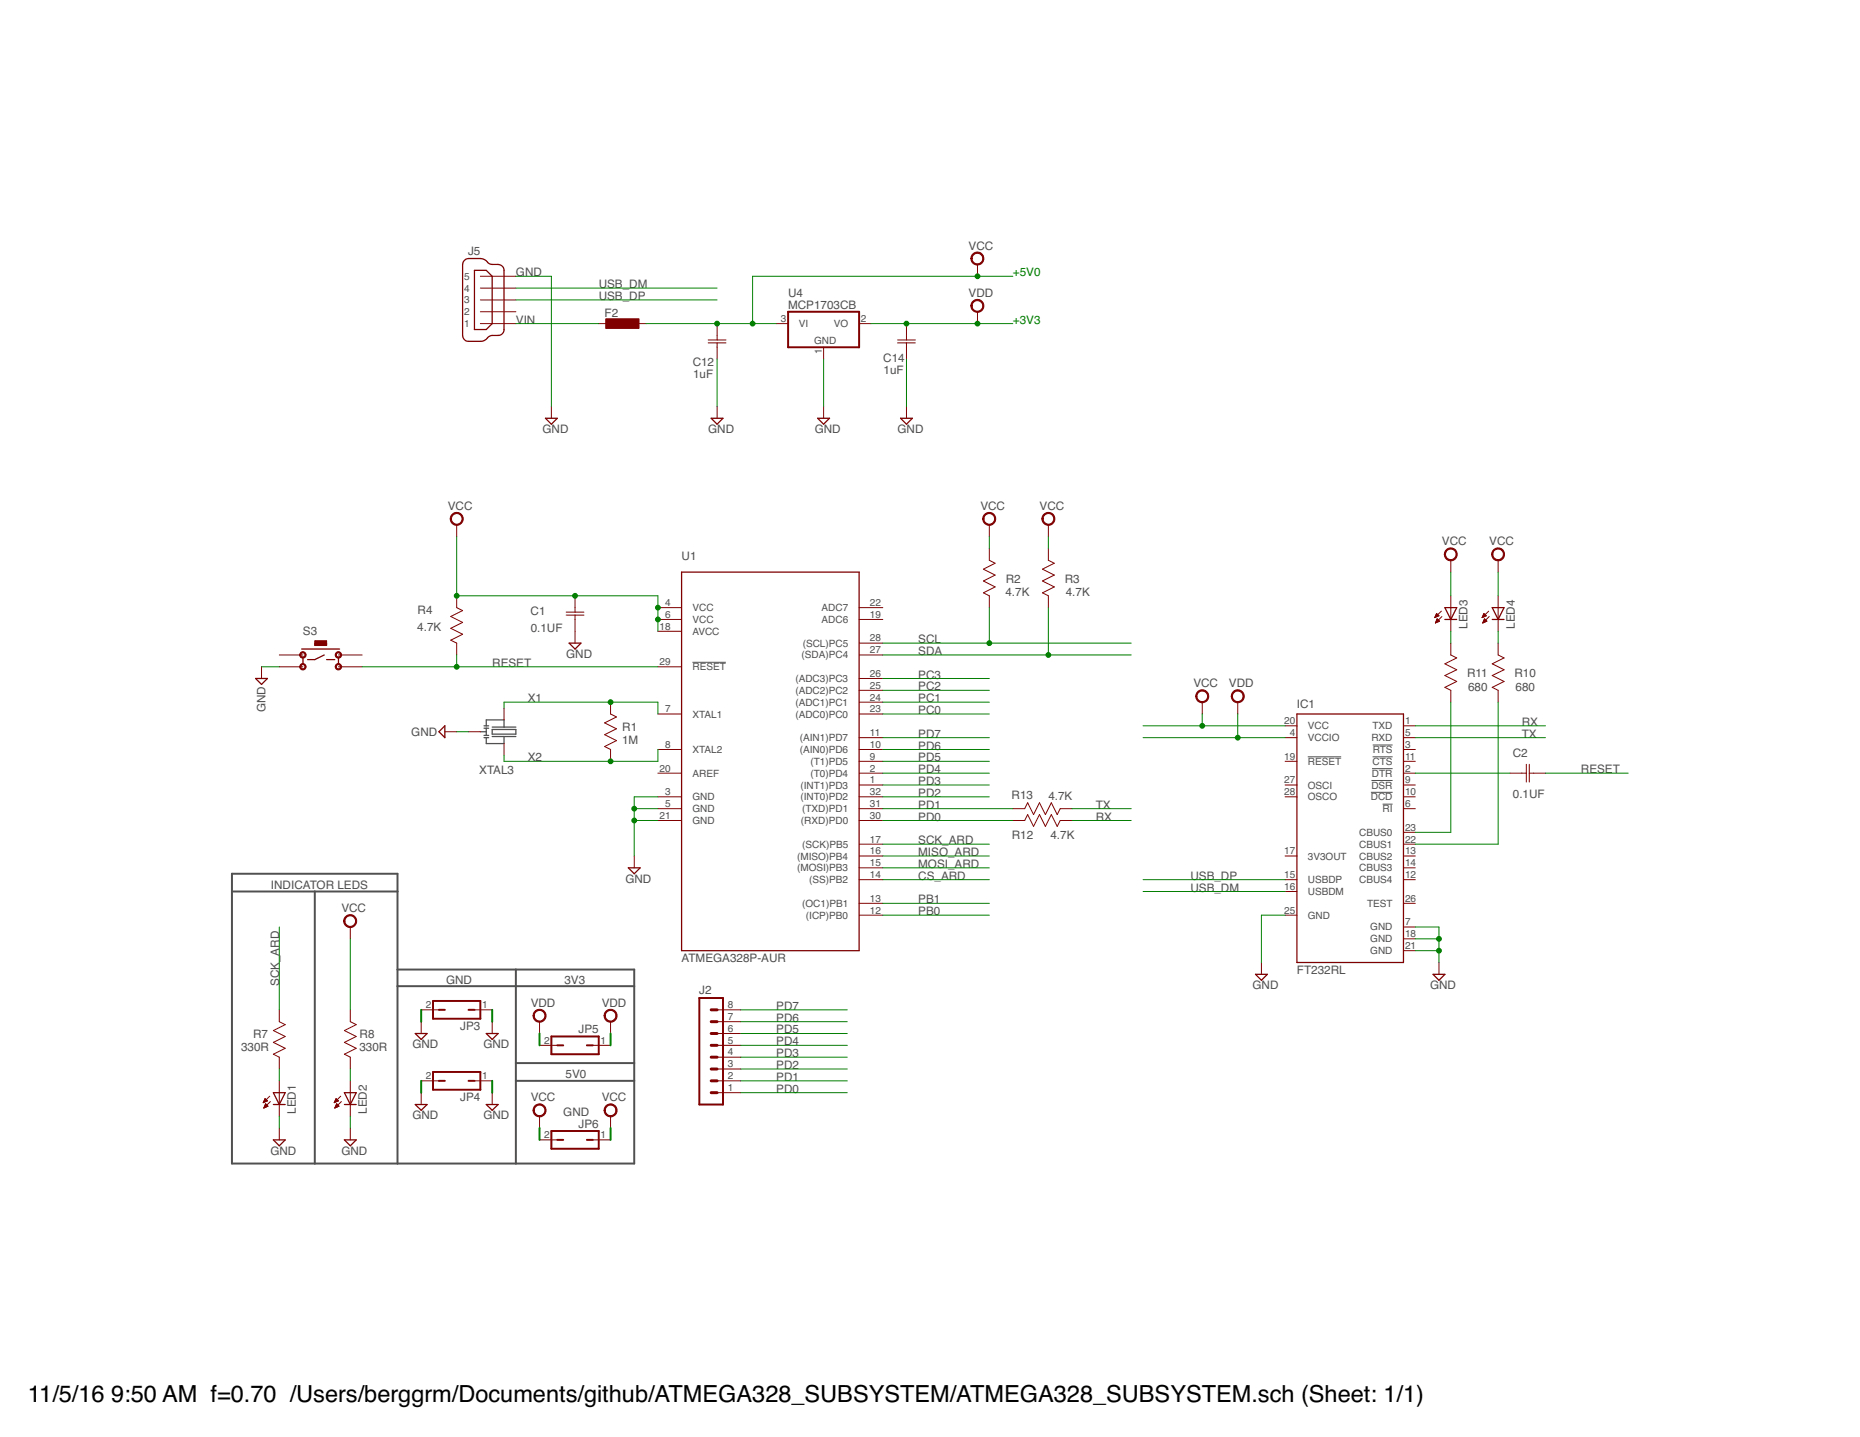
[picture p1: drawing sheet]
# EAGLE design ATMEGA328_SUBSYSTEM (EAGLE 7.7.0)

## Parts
C1  0.1UF  0603ZC104KA72A  [CAPC1608X90N]
C2  0.1UF  0603ZC104KA72A  [CAPC1608X90N]
C12  1uF  C0805C105K3RACTU  [CAPC2013X140N]
C14  1uF  C0805C105K3RACTU  [CAPC2013X140N]
F2  L-EUL1812  [L1812]
IC1  FT232RL  [SSOP28]
J2  MA08-1  [MA08-1]
J5  MINI-USB-UX60A-MB-5ST  [UX60A-MB-5ST]
JP3  JP1Q  [JP1]
JP4  JP1Q  [JP1]
JP5  JP1Q  [JP1]
JP6  JP1Q  [JP1]
LED1  LEDCHIP-LED0603  [CHIP-LED0603]
LED2  LEDCHIP-LED0603  [CHIP-LED0603]
LED3  LEDCHIPLED_0805  [CHIPLED_0805]
LED4  LEDCHIPLED_0805  [CHIPLED_0805]
R1  1M  MC0.063W06031%1M  [RESC1608X60N]
R2  4.7K  MC0.063W06031%4K7  [RESC1608X60N]
R3  4.7K  MC0.063W06031%4K7  [RESC1608X60N]
R4  4.7K  MC0.063W06031%4K7  [RESC1608X60N]
R7  330R  MC0.063W06031%330R  [RESC1608X60N]
R8  330R  MC0.063W06031%330R  [RESC1608X60N]
R10  680  MC0.063W06031%4K7  [RESC1608X60N]
R11  680  MC0.063W06031%4K7  [RESC1608X60N]
R12  4.7K  MC0.063W06031%4K7  [RESC1608X60N]
R13  4.7K  MC0.063W06031%4K7  [RESC1608X60N]
S3  1825910-6-SPST-NOPB-4P  [SW-NOPB-4]
U1  ATMEGA328P-AUR  [TQFP-32]
U4  MCP1703CB  [SOT23]
XTAL3  CSTCE16M0V53-R0  [CSTCE16M0V53-R0]

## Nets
GND: C1.1(C1) C12.1(C1) C14.1(C1) IC1.7(GND) IC1.18(GND) IC1.21(GND) IC1.25(GND) J5.5 JP3.1 JP3.2 JP4.1 JP4.2 LED1.C LED2.C S3.2 U1.3(GND) U1.5(GND) U1.21(GND) U4.1(GND) XTAL3.2
MISO_ARD: U1.16((MISO)PB4)
MOSI_ARD: U1.15((MOSI)PB3)
N$1: IC1.23(CBUS0) R11.2(R2)
N$4: C2.2(C2) IC1.2(!DTR)
N$5: IC1.22(CBUS1) R10.2(R2)
N$7: LED3.C R11.1(R1)
N$10: LED4.C R10.1(R1)
N$21: LED2.A R8.2(R2)
N$22: LED1.A R7.2(R2)
PB0: U1.12((ICP)PB0)
PB1: U1.13((OC1)PB1)
PC0: U1.23((ADC0)PC0)
PC1: U1.24((ADC1)PC1)
PC2: U1.25((ADC2)PC2)
PC3: U1.26((ADC3)PC3)
PD0: J2.1 R12.1(R1) U1.30((RXD)PD0)
PD1: J2.2 R13.1(R1) U1.31((TXD)PD1)
PD2: J2.3 U1.32((INT0)PD2)
PD3: J2.4 U1.1((INT1)PD3)
PD4: J2.5 U1.2((T0)PD4)
PD5: J2.6 U1.9((T1)PD5)
PD6: J2.7 U1.10((AIN0)PD6)
PD7: J2.8 U1.11((AIN1)PD7)
RESET: C2.1(C1) R4.2(R2) S3.4 U1.29(!RESET)
RX: IC1.1(TXD) R12.2(R2)
SCK_ARD: R7.1(R1) U1.17((SCK)PB5)
SCL: R2.2(R2) U1.28((SCL)PC5)
SDA: R3.2(R2) U1.27((SDA)PC4)
TX: IC1.5(RXD) R13.2(R2)
USB_DM: IC1.16(USBDM) J5.4
USB_DP: IC1.15(USBDP) J5.3
VCC: C1.2(C2) C12.2(C2) F2.1 IC1.20(VCC) JP6.1 JP6.2 LED3.A LED4.A R2.1(R1) R3.1(R1) R4.1(R1) R8.1(R1) U1.4(VCC) U1.6(VCC) U1.18(AVCC) U4.3(VI)
VDD: C14.2(C2) IC1.4(VCCIO) JP5.1 JP5.2 U4.2(VO)
VIN: F2.2 J5.1
X1: R1.2(R2) U1.7(XTAL1) XTAL3.1
X2: R1.1(R1) U1.8(XTAL2) XTAL3.3
Unconnected: IC1.3(!RTS) IC1.6(!RI) IC1.9(!DSR) IC1.10(!DCD) IC1.11(!CTS) IC1.12(CBUS4) IC1.13(CBUS2) IC1.14(CBUS3) IC1.17(3V3OUT) IC1.19(!RESET) IC1.26(TEST) IC1.27(OSCI) IC1.28(OSCO) J5.2 S3.1 S3.3 U1.14((SS)PB2) U1.19(ADC6) U1.20(AREF) U1.22(ADC7)

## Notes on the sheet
- +5V0
- +3V3
- INDICATOR LEDS
- GND | 3V3
- 5V0
- GND
